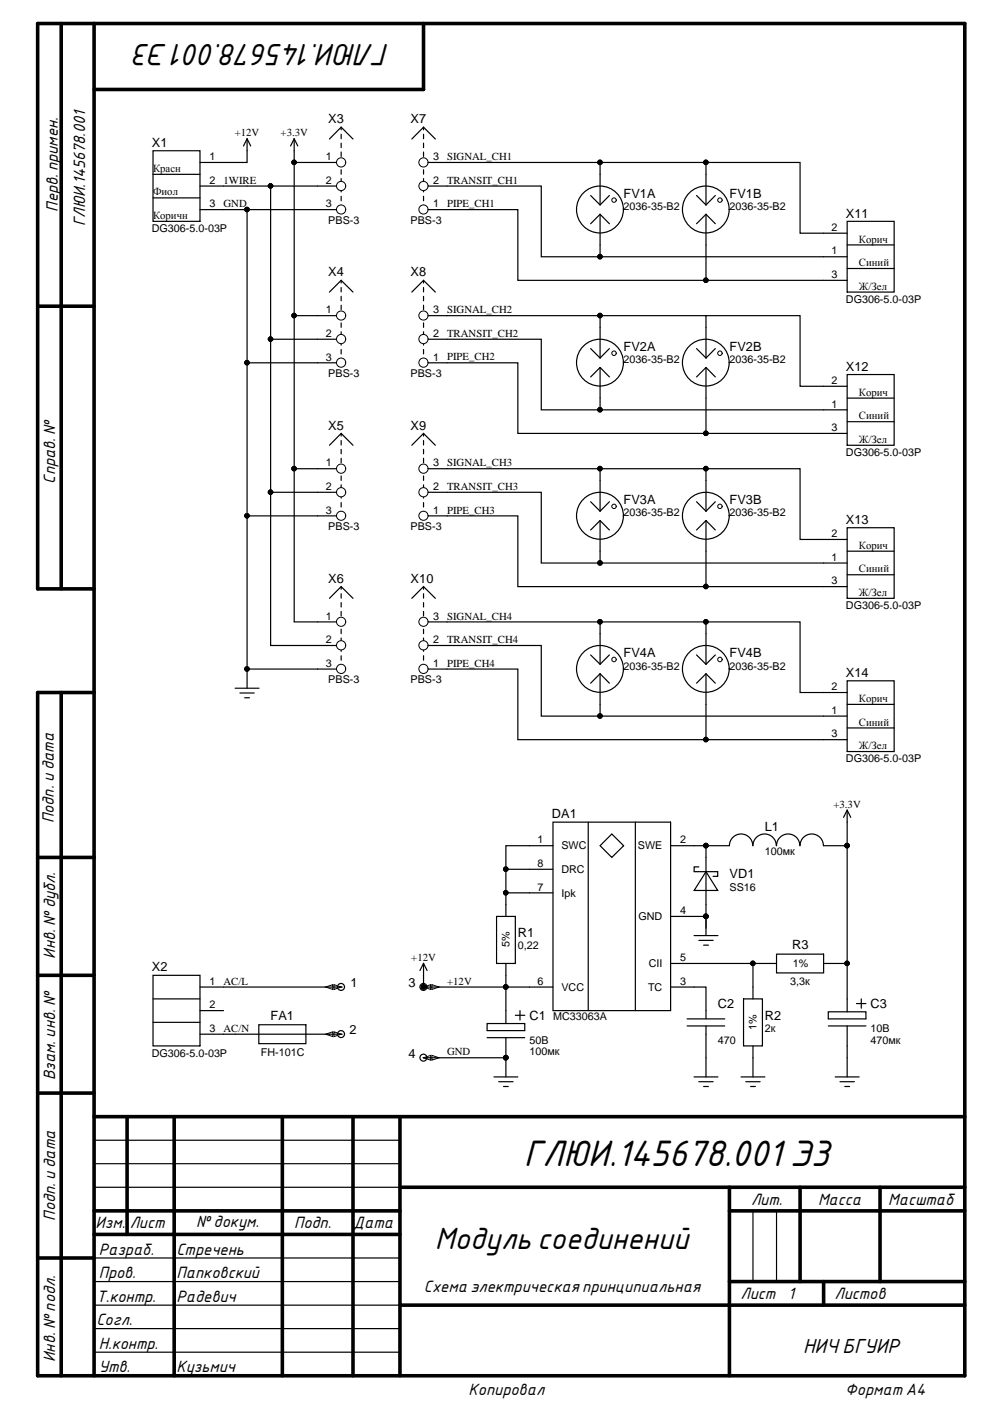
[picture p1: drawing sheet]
# Altium schematic sheet Модуль соединений.SchDoc: Модуль соединений
size 209 x 297 mm; ApprovedBy: Кузьмич; CheckedBy: Папковский; DrawnBy: Стречень; Organization: НИЧ БГУИР; DocumentNumber: ГЛЮИ.145678.001 Э3; SheetNumber: 1; PageSetup: Record=PageOptions¦CenterHorizontal=True¦CenterVertical=True¦PrintScale=1.00¦XCorrection=1.00¦YCorrection=1.00¦PrintKind=2¦BorderSize=5000000¦LeftOffset=0¦BottomOffset=0¦Orientation=2¦PaperLength=1000¦PaperWidth=1000¦Scale=100¦PaperSource=7¦PrintQuality=-4¦MediaType=1¦DitherType=10¦PrintScaleMode=1¦PaperKind=A4; ProcessInspection: Радевич; DocumentType: Схема электрическая принципиальная

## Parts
1  Plated Hole  [c150h100]  (value not drawn)
2  Plated Hole  [c150h100]  (value not drawn)
3  Plated Hole  [c150h100]  (value not drawn)
4  Plated Hole  [c150h100]  (value not drawn)
C1  value 100мк  Voltage: 50В  [HITANO D08,0 H12,0 P03,5]  (hidden comment: ECR-50 В-100 мкФ±20 %)
C2  value 470  [CAPC1608L]  (hidden comment: NP0 0603-50 В-470 пФ±5 %)
C3  value 470мк  Voltage: 10В  [HITANO D08,0 H12,0 P03,5]  (hidden comment: ECR-10 В-470 мкФ±20 %)
DA1  MC33063A  [SO-08 (150MIL)]
FA1  FH-101C  [FH-101]
FV1  2036-35-B2  [2036-35-B2]  (parts A,B of 2)
FV2  2036-35-B2  [2036-35-B2]  (parts A,B of 2)
FV3  2036-35-B2  [2036-35-B2]  (parts A,B of 2)
FV4  2036-35-B2  [2036-35-B2]  (parts A,B of 2)
L1  100мк  [SDR1006]
R1  0,22  [RESC1608L]
R2  2к  [RESC1608L]
R3  3,3к  [RESC1608L]
VD1  SS16  [DO-214AC+]
X1  DG306-5.0-03P  [DG306-5.0-03P]
X2  DG306-5.0-03P  [DG306-5.0-03P]
X3  PBS-3  [PBS-3]
X4  PBS-3  [PBS-3]
X5  PBS-3  [PBS-3]
X6  PBS-3  [PBS-3]
X7  PBS-3  [PBS-3]
X8  PBS-3  [PBS-3]
X9  PBS-3  [PBS-3]
X10  PBS-3  [PBS-3]
X11  DG306-5.0-03P  [DG306-5.0-03P]
X12  DG306-5.0-03P  [DG306-5.0-03P]
X13  DG306-5.0-03P  [DG306-5.0-03P]
X14  DG306-5.0-03P  [DG306-5.0-03P]

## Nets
+3.3V: C3.1 L1.2 R3.2 X3.1 X4.1 X5.1 X6.1
+12V: 3.1 C1.1 DA1.6(VCC) R1.1 X1.1
GND: 4.1 C1.2 C2.1 C3.2 DA1.4(GND) R2.1 VD1.1 X1.3 X3.3 X4.3 X5.3 X6.3
1WIRE: X1.2 X3.2 X4.2 X5.2 X6.2
AC/L: 1.1 X2.1
AC/N: FA1.1 X2.3
PIPE_CH1: FV1.3 X7.1 X11.3
PIPE_CH2: FV2.3 X8.1 X12.3
PIPE_CH3: FV3.3 X9.1 X13.3
PIPE_CH4: FV4.3 X10.1 X14.3
SIGNAL_CH1: FV1.2 X7.3 X11.2
SIGNAL_CH2: FV2.2 X8.3 X12.2
SIGNAL_CH3: FV3.2 X9.3 X13.2
SIGNAL_CH4: FV4.2 X10.3 X14.2
TRANSIT_CH1: FV1.1 X7.2 X11.1
TRANSIT_CH2: FV2.1 X8.2 X12.1
TRANSIT_CH3: FV3.1 X9.2 X13.1
TRANSIT_CH4: FV4.1 X10.2 X14.1
Net2_1: 2.1 FA1.2
NetC2_2: C2.2 DA1.3(TC)
NetDA1_1: DA1.1(SWC) DA1.7(Ipk) DA1.8(DRC) R1.2
NetDA1_2: DA1.2(SWE) L1.1 VD1.2
NetDA1_5: DA1.5(CII) R2.2 R3.1

Not connected (* = marked no-connect by the designer): X2 2

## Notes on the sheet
- Канал 1
- (near X1) TWIGGY:
  1: +3.3V
  2: 1WIRE
  3: GND
- Канал 2
- Канал 3
- Канал 4
- Выход DC/DC: 3,3В@600мА.
  Итого 150 мА на каждый модуль измерения (запас = 50%)
